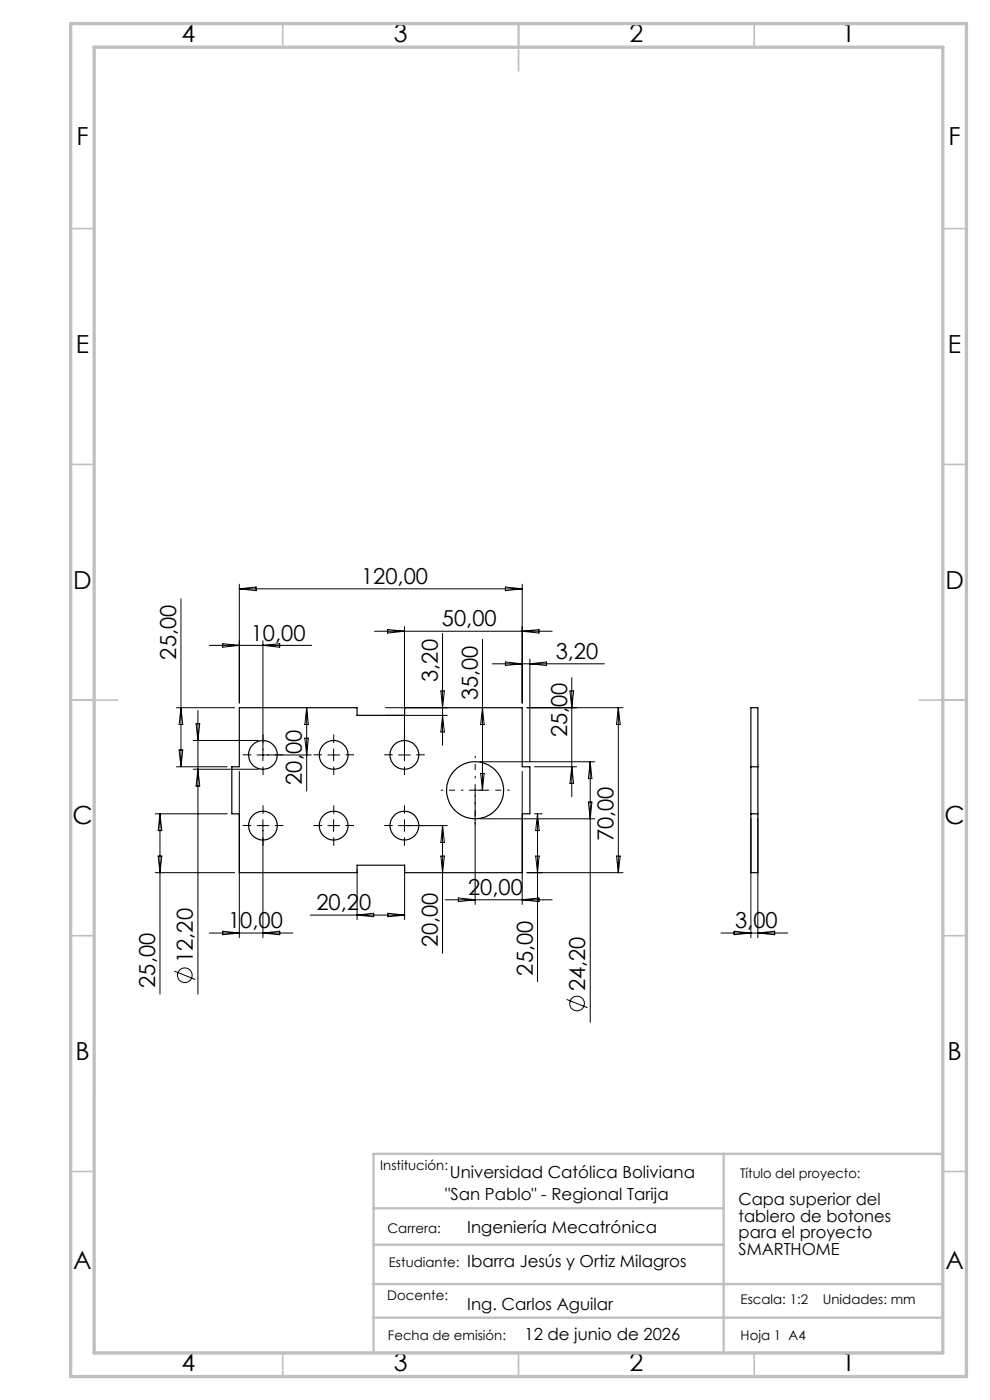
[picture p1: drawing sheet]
<svg xmlns="http://www.w3.org/2000/svg" width="210mm" height="297mm" viewBox="0 0 210 297" stroke-linecap="round" stroke-linejoin="round" font-family="sans-serif">
<g fill="none" stroke="#000" stroke-width=".25">
<path d="M50.8 150.1h24.9v1.7h10.1v-1.7h25v12.6h1.6v9.9h-1.6v12.5h-25v-1.6h-10.1v1.6h-24.9v-12.5h-1.6v-9.9h1.6zM159.3 150.1h1.5v35h-1.5zM159.3 172.6h1.5M159.3 162.7h1.5"/>
<circle cx="55.8" cy="160.1" r="3.1"/>
<circle cx="55.8" cy="175.1" r="3.1"/>
<circle cx="70.8" cy="160.1" r="3.1"/>
<circle cx="70.8" cy="175.1" r="3.1"/>
<circle cx="85.8" cy="160.1" r="3"/>
<circle cx="85.8" cy="175.1" r="3"/>
<circle cx="100.8" cy="167.7" r="6"/>
</g>
<g fill="none" stroke="#000" stroke-width=".21">
<path d="M38.4 127v35.7M44.4 136.9h21.7M47.2 136.6l3.6 .3-3.6 .4zM50.8 123.9v25.3M50.8 124.9h60M50.8 124.9l3.5-.4v.8zM55.8 135.9v25.5M55.8 136.9l3.5-.3v.7zM79.4 133.9h37.7M82.2 133.6l3.6 .3-3.6 .4zM85.8 132.9v28.5M93.9 134.3v23.8"/>
<path d="M102.3 135.6v32M107.2 124.5l3.6 .4-3.6 .4zM110.8 123.9v25.3M110.8 133.9l3.5-.3v.7zM112.4 139.8v21.8M37.4 150.1h12.4M38 159.1h.8l-.4 3.6zM38.4 150.1l.4 3.6h-.8zM41 157.1h13.8M41.6 153.5h.8l-.4 3.6zM42 150.7v60.2M64.7 156.6h.7l-.3 3.6z"/>
<path d="M65.1 150.1v17.7M65.1 150.1l.3 3.6h-.7zM70.8 158.9v2.5M81.8 150.1h13.1M81.8 151.8h13.1M93.5 146.6h.8l-.4 3.5zM93.9 151.8l.4 3.5h-.8zM102.3 150.1l.4 3.6h-.7zM104.4 140.8h23.8M107.2 140.4l3.6 .4-3.6 .4zM111.8 150.1h20.4M112.4 140.8l3.5-.4v.8z"/>
<path d="M120.9 146.6h.8l-.4 3.5zM121.3 143.8v25.2M131.2 150.1l.4 3.6h-.8zM131.2 150.1v35M32.9 172.6h15.3M33.9 172.6v38.3M33.9 172.6l.4 3.6h-.8zM37.4 162.7h10.8M41 163.2h13.8M42 163.2l.4 3.6h-.8zM50.8 163.7v35.2M54.5 160.2h11.5"/>
<path d="M54.5 175.2h2.5M55.8 173.9v25M69.5 160.2h2.5M69.5 175.2h2.5M70.8 173.9v2.5M84.5 160.2h2.5M84.5 175.2h10.4M85.8 173.9v2.5M93.9 175.2v27M93.9 175.2l.4 3.5h-.8zM99.5 167.6h3.8M100.8 166.4v25.5"/>
<path d="M101.8 173.7h24.4M101.8 161.6h24.4M102 164.1h.7l-.4 3.5zM110.8 163.7v28.2M113.4 172.6h1.6M113.4 162.7h8.9M114 172.6l.4 3.6h-.8zM114 172.6v35.6M121.3 162.7l.4 3.5h-.8zM124.8 170.1h.8l-.4 3.6zM125.2 161.6v55.3M125.2 161.6l.4 3.6h-.8z"/>
<path d="M159.3 173.6v25.3M160.8 173.6v25.3M32.9 185.1h16.9M33.5 181.6h.8l-.4 3.5zM44.4 197.9h17.7M47.2 197.6l3.6 .3-3.6 .4zM55.8 197.9l3.5-.3v.7zM65.8 194.1h20M75.7 184.5v10.6M75.7 194.1l3.6-.4v.8zM82.3 193.7l3.5 .4-3.5 .4zM85.8 184.5v10.6"/>
<path d="M93.5 181.6h.8l-.4 3.5zM94.4 190.9h22.7M97.2 190.5l3.6 .4-3.6 .4zM110.8 190.9l3.5-.4v.8zM111.8 185.1h20.4M113.6 181.6h.8l-.4 3.5zM130.8 181.6h.8l-.4 3.5zM152.9 197.9h14.2M155.7 197.6l3.6 .3-3.6 .4zM160.8 197.9l3.5-.3v.7zM37 206l4.4 1.8M120.2 212l4.4 1.8"/>
<circle cx="39.2" cy="206.9" r="1.56"/>
<circle cx="122.4" cy="212.9" r="1.55"/>
</g>
<g fill="none" stroke="#000" stroke-width=".21" stroke-dasharray="15.2 1.3 1.3 1.3" stroke-linecap="butt">
<path d="M55.8 157.6v-1.8M70.8 157.6v-1.8M85.8 157.6v-1.8M53.3 160.1h-1.8M53.3 175.1h-1.8M55.8 162.6v1.8M55.8 172.6v-1.8M55.8 177.6v1.8M58.3 160.1h1.8M58.3 175.1h1.8M68.3 175.1h-1.8M68.3 160.1h-1.8"/>
<path d="M70.8 172.6v-1.8M70.8 177.6v1.8M70.8 162.6v1.8M73.3 175.1h1.8M73.3 160.1h1.8M83.3 175.1h-1.8M83.3 160.1h-1.8M85.8 172.6v-1.8M85.8 177.6v1.8M85.8 162.6v1.8M88.3 175.1h1.8M88.3 160.1h1.8"/>
</g>
<path d="M98.3 167.6h-4.8M100.8 165.1v-4.8M100.8 170.1v4.8M103.3 167.6h4.8" fill="none" stroke="#000" stroke-width=".21" stroke-dasharray="15.2 1.3 1.3 1.3" stroke-dashoffset="14.7" stroke-linecap="butt"/>
<g fill="none" stroke="#c0c0c0" stroke-width=".35">
<path d="M60 5v5M110 5v10M160 5v5M15 48.5h5M200 48.5h5M15 98.5h5M200 98.5h5M15 148.5h10M195 148.5h10M15 198.5h5M200 198.5h5M15 248.5h5"/>
<path d="M200 248.5h5M60 287v5M110 287v5M160 287v5"/>
</g>
<path d="M20 231.8v55.2M79.2 256.3h74.3M153.5 244.8v42.2M200 244.8h-120.8v42.2M79.2 264.1h74.3M79.2 272.4h120.8M79.2 279.5h120.8" fill="none" stroke="#c0c0c0" stroke-width=".5"/>
<path d="M15 5h190v287h-190zM20 10h180v277h-180z" fill="none" stroke="#c0c0c0" stroke-width=".7"/>
<g font-size="5.3">
<text x="38.5" y="8.9">4</text>
<text x="83.5" y="8.9">3</text>
<text x="133.5" y="8.9">2</text>
<text x="178.5" y="8.9">1</text>
<text x="16.2" y="30.7">F</text>
<text x="201.2" y="30.7">F</text>
<text x="16.1" y="74.9">E</text>
<text x="201.1" y="74.9">E</text>
<text x="15.5" y="124.9">D</text>
<text x="200.5" y="124.9">D</text>
<text x="15.4" y="174.9">C</text>
<text x="200.4" y="174.9">C</text>
<text x="16" y="224.9">B</text>
<text x="201" y="224.9">B</text>
<text x="15.5" y="269.2">A</text>
<text x="200.5" y="269.2">A</text>
<text x="38.5" y="290.9">4</text>
<text x="83.5" y="290.9">3</text>
<text x="133.5" y="290.9">2</text>
<text x="178.5" y="290.9">1</text>
</g>
<g font-size="4.7">
<text x="76.6" y="123.9">120,00</text>
<text x="53.2" y="135.9">10,00</text>
<text x="93.7" y="132.9">50,00</text>
<text x="37.4" y="139.9" transform="rotate(-90 37.4 139.9)">25,00</text>
<text x="117.9" y="139.8">3,20</text>
<text x="92.9" y="144.7" transform="rotate(-90 92.9 144.7)">3,20</text>
<text x="101.3" y="148.6" transform="rotate(-90 101.3 148.6)">35,00</text>
<text x="120.3" y="156.4" transform="rotate(-90 120.3 156.4)">25,00</text>
<text x="64" y="166.5" transform="rotate(-90 64 166.5)">20,00</text>
<text x="130.2" y="178.5" transform="rotate(-90 130.2 178.5)">70,00</text>
<text x="99.3" y="189.9">20,00</text>
<text x="48.4" y="196.9">10,00</text>
<text x="67.1" y="193.1">20,20</text>
<text x="155.9" y="196.9">3,00</text>
<text x="92.9" y="200.9" transform="rotate(-90 92.9 200.9)">20,00</text>
<text x="32.9" y="209.6" transform="rotate(-90 32.9 209.6)">25,00</text>
<text x="40.9" y="204.3" transform="rotate(-90 40.9 204.3)">12,20</text>
<text x="113" y="206.9" transform="rotate(-90 113 206.9)">25,00</text>
<text x="124.1" y="210.3" transform="rotate(-90 124.1 210.3)">24,20</text>
</g>
<g font-size="3.5">
<text x="95.4" y="249.9">Universidad Católica Boliviana</text>
<text x="94.5" y="254.5">&quot;San Pablo&quot; - Regional Tarija</text>
<text x="156.7" y="255.6">Capa superior del</text>
<text x="99.1" y="261.6">Ingeniería Mecatrónica</text>
<text x="156.7" y="259.2">tablero de botones</text>
<text x="156.7" y="262.7">para el proyecto</text>
<text x="99.1" y="268.7">Ibarra Jesús y Ortiz Milagros</text>
<text x="156.7" y="266.2">SMARTHOME</text>
<text x="99.1" y="278">Ing. Carlos Aguilar</text>
<text x="111.3" y="284.2">12 de junio de 2026</text>
</g>
<g font-size="2.8">
<text x="80.7" y="248.2">Institución:</text>
<text x="157" y="249.9">Título del proyecto:</text>
<text x="82.2" y="261.6">Carrera:</text>
<text x="82.5" y="268.7">Estudiante:</text>
<text x="82.1" y="275.8">Docente:</text>
<text x="157.1" y="276.7">Escala: 1:2</text>
<text x="174.5" y="276.7">Unidades: mm</text>
<text x="82.3" y="284.2">Fecha de emisión:</text>
<text x="157.1" y="284.2">Hoja 1 A4</text>
</g>
</svg>
